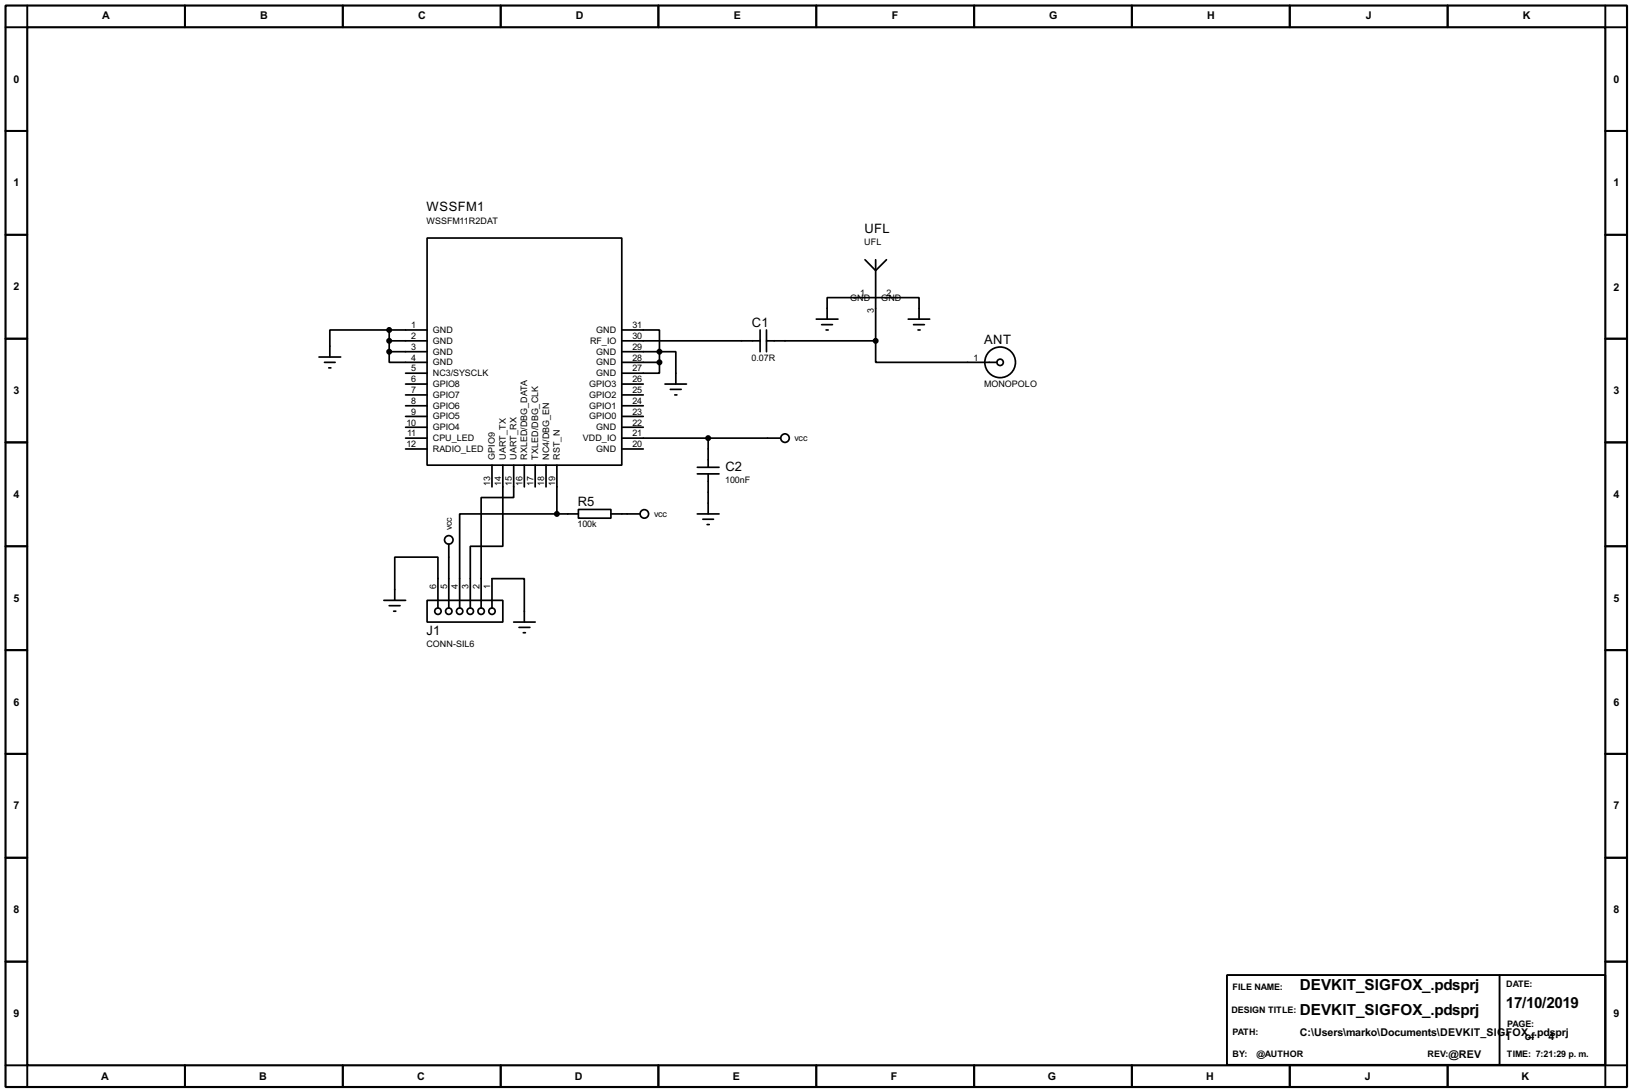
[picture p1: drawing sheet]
<svg xmlns="http://www.w3.org/2000/svg" width="383mm" height="256mm" viewBox="0 0 383 256" stroke-linecap="round" stroke-linejoin="round" font-family="sans-serif">
<path d="M1.3 1.3h381v254h-381zM6.4 6.4h370.8v243.8h-370.8z" fill="none" stroke="#000" stroke-width=".5"/>
<g fill="none" stroke="#000" stroke-width=".45">
<path d="M6.4 1.3v5.1h-5.1M43.5 1.3v5.1M80.6 1.3v5.1M117.7 1.3v5.1M154.7 1.3v5.1M191.8 1.3v5.1M228.9 1.3v5.1M266 1.3v5.1M303.1 1.3v5.1M340.2 1.3v5.1M377.2 1.3v5.1h5.1M1.3 30.8h5.1"/>
<path d="M377.2 30.8h5.1M1.3 55.2h5.1M377.2 55.2h5.1M1.3 79.6h5.1M377.2 79.6h5.1M1.3 103.9h5.1M377.2 103.9h5.1M1.3 128.3h5.1M377.2 128.3h5.1M1.3 152.7h5.1M377.2 152.7h5.1M1.3 177.1h5.1"/>
<path d="M377.2 177.1h5.1M1.3 201.5h5.1M377.2 201.5h5.1M1.3 225.9h5.1M288.3 229h88.9v21.1h-88.9zM352.4 229v21.1M377.2 225.9h5.1M1.3 250.2h5.1v5.1M43.5 250.2v5.1M80.6 250.2v5.1M117.7 250.2v5.1M154.7 250.2v5.1"/>
<path d="M191.8 250.2v5.1M228.9 250.2v5.1M266 250.2v5.1M303.1 250.2v5.1M340.2 250.2v5.1M382.3 250.2h-5.1v5.1"/>
</g>
<g fill="none" stroke="#000" stroke-width=".4">
<path d="M100.4 55.9h45.7v53.4h-45.7zM91.5 77.5h-14v6.4M91.5 77.5v5.1M91.5 77.5h8.9M146.1 77.5h8.9v5.1M178.6 77.5v5.1M180.1 77.5v5.1M191.8 75h5.1M193.1 76.3h2.5M194.1 77.5h.5M194.4 75v-5.1h21.6v5.1M203.3 61l2.5 2.6 2.5-2.6"/>
<path d="M205.8 61v19.1M213.4 75h5.1M214.7 76.3h2.5M215.7 77.5h.5M75 83.9h5.1M76.3 85.1h2.5M77.3 86.4h.5M91.5 82.6v2.5h8.9M91.5 80.1h8.9M91.5 82.6h8.9M95.3 87.7h5.1M95.3 90.2h5.1"/>
<path d="M95.3 92.8h5.1M95.3 95.3h5.1M95.3 97.8h5.1M146.1 80.1h32.5M146.1 82.6h8.9M146.1 85.1h8.9M146.1 90.2h5.1M146.1 92.8h5.1M146.1 95.3h5.1M146.1 97.8h5.1M155 85.1v2.6h-8.9M155 82.6h3.8v7.6"/>
<path d="M155 82.6v2.5M156.3 90.2h5M157.5 91.5h2.6M158.6 92.8h.5M180.1 80.1h25.7M205.8 80.1v5h28.4M95.3 102.9h5.1M95.3 100.4h5.1M95.3 105.5h5.1M115.6 109.3v5.1M118.2 109.3v19h-7.7v14.5M120.7 109.3v7.6h-7.6v25.9"/>
<path d="M123.2 109.3v5.1M125.8 109.3v5.1M128.3 109.3v5.1M130.9 109.3v11.4M135.9 119.7h7.7v2h-7.7zM146.1 102.9h37.3M146.1 100.4h5.1M146.1 105.5h5.1M163.9 111.3h5.1M163.9 109.8h5.1M166.4 102.9v6.9M166.4 111.3v9.4"/>
<path d="M105.5 127.8v15M130.9 120.7h-22.9v22.1M130.9 120.7h5M143.6 120.7h6.8M163.9 120.7h5.1M165.2 122h2.5M166.2 123.2h.5M90.2 141h5.1M91.5 142.3h2.5M92.5 143.6h.5M92.8 141v-10.1h10.1v11.9M100.4 141h17.8v5.1h-17.8z"/>
<path d="M115.6 142.8v-6.9h7.6v10.2M120.7 146.1h5.1M122 147.4h2.5M123 148.6h.5"/>
<circle cx="235" cy="85.1" r="3.6"/>
<circle cx="235" cy="85.1" r=".75"/>
<circle cx="184.4" cy="102.9" r="1"/>
<circle cx="105.4" cy="126.8" r="1"/>
<circle cx="151.4" cy="120.7" r="1"/>
<circle cx="102.9" cy="143.6" r=".75"/>
<circle cx="105.4" cy="143.6" r=".75"/>
<circle cx="108" cy="143.6" r=".75"/>
<circle cx="110.5" cy="143.6" r=".75"/>
<circle cx="113" cy="143.6" r=".75"/>
<circle cx="115.6" cy="143.6" r=".75"/>
</g>
<g fill="#000" stroke="#000" stroke-width=".4">
<circle cx="91.4" cy="77.5" r=".5"/>
<circle cx="91.4" cy="82.6" r=".5"/>
<circle cx="91.4" cy="80.1" r=".5"/>
<circle cx="154.9" cy="82.6" r=".5"/>
<circle cx="154.9" cy="85.1" r=".5"/>
<circle cx="205.7" cy="80.1" r=".5"/>
<circle cx="166.4" cy="102.9" r=".5"/>
<circle cx="130.8" cy="120.7" r=".5"/>
</g>
<g font-size="4">
<text x="305.4" y="232.6">DEVKIT_SIGFOX_.pdsprj</text>
<text x="305.4" y="238.4">DEVKIT_SIGFOX_.pdsprj</text>
<text x="353.9" y="236.7">17/10/2019</text>
</g>
<g font-size="3.4">
<text x="100.2" y="49.5">WSSFM1</text>
<text x="203.1" y="54.7">UFL</text>
<text x="176.7" y="76.7">C1</text>
<text x="231.3" y="80.7">ANT</text>
<text x="170.5" y="110.6">C2</text>
<text x="135.8" y="118.9">R5</text>
<text x="100.2" y="149.1">J1</text>
</g>
<g font-size="2.8">
<text x="24" y="4.5">A</text>
<text x="61.1" y="4.5">B</text>
<text x="98.2" y="4.5">C</text>
<text x="135.3" y="4.5">D</text>
<text x="172.4" y="4.5">E</text>
<text x="209.6" y="4.5">F</text>
<text x="246.5" y="4.5">G</text>
<text x="283.6" y="4.5">H</text>
<text x="320.9" y="4.5">J</text>
<text x="357.8" y="4.5">K</text>
<text x="3.2" y="19.4">0</text>
<text x="379.1" y="19.4">0</text>
<text x="3.2" y="43.8">1</text>
<text x="379.1" y="43.8">1</text>
<text x="3.2" y="68.2">2</text>
<text x="379.1" y="68.4">2</text>
<text x="3.2" y="92.6">3</text>
<text x="379.1" y="92.6">3</text>
<text x="3.2" y="117">4</text>
<text x="379.1" y="117">4</text>
<text x="3.2" y="141.4">5</text>
<text x="379.1" y="141.4">5</text>
<text x="3.2" y="165.8">6</text>
<text x="379.1" y="165.8">6</text>
<text x="3.2" y="190.1">7</text>
<text x="379.1" y="190.1">7</text>
<text x="3.2" y="214.5">8</text>
<text x="379.1" y="214.5">8</text>
<text x="3.2" y="238.9">9</text>
<text x="379.1" y="238.9">9</text>
<text x="305.4" y="243.3">C:\Users\marko\Documents\DEVKIT_SIGFOX_.pdsprj</text>
<text x="353.7" y="244.4">1</text>
<text x="358.3" y="244.4">of</text>
<text x="363.9" y="244.4">4</text>
<text x="340.4" y="248.4">@REV</text>
<text x="23.8" y="253.6">A</text>
<text x="60.9" y="253.6">B</text>
<text x="98" y="253.6">C</text>
<text x="135" y="253.6">D</text>
<text x="172.2" y="253.6">E</text>
<text x="209.3" y="253.6">F</text>
<text x="246.2" y="253.6">G</text>
<text x="283.4" y="253.6">H</text>
<text x="320.7" y="253.6">J</text>
<text x="357.5" y="253.6">K</text>
</g>
<g font-size="2.4">
<text x="100.2" y="52.6">WSSFM11R2DAT</text>
<text x="203.1" y="57.6">UFL</text>
<text x="199.8" y="70.6">GND</text>
<text x="202.1" y="69.5">1</text>
<text x="207.1" y="70.6">GND</text>
<text x="208.3" y="69.5">2</text>
<text x="96.7" y="77.1">1</text>
<text x="148.6" y="77.1">31</text>
<text x="205.4" y="73.5" transform="rotate(-90 205.4 73.5)">3</text>
<text x="96.7" y="79.7">2</text>
<text x="96.7" y="82.2">3</text>
<text x="101.7" y="78.2">GND</text>
<text x="101.7" y="80.8">GND</text>
<text x="101.7" y="83.3">GND</text>
<text x="138.6" y="80.8">RF_IO</text>
<text x="140.1" y="83.3">GND</text>
<text x="140.1" y="78.2">GND</text>
<text x="148.6" y="82.2">29</text>
<text x="148.6" y="79.7">30</text>
<text x="96.7" y="84.7">4</text>
<text x="96.7" y="87.3">5</text>
<text x="96.7" y="89.8">6</text>
<text x="101.7" y="85.8">GND</text>
<text x="101.7" y="88.4">NC3/SYSCLK</text>
<text x="140.1" y="88.4">GND</text>
<text x="140.1" y="85.8">GND</text>
<text x="148.6" y="89.8">26</text>
<text x="148.6" y="87.3">27</text>
<text x="148.6" y="84.7">28</text>
<text x="176.6" y="84.7">0.07R</text>
<text x="228.8" y="84.7">1</text>
<text x="96.7" y="92.4">7</text>
<text x="96.7" y="94.9">8</text>
<text x="101.7" y="90.9">GPIO8</text>
<text x="101.7" y="93.5">GPIO7</text>
<text x="138.4" y="93.5">GPIO2</text>
<text x="138.4" y="90.9">GPIO3</text>
<text x="148.6" y="94.9">24</text>
<text x="148.6" y="92.4">25</text>
<text x="231.2" y="90.8">MONOPOLO</text>
<text x="95.5" y="100">10</text>
<text x="96.7" y="97.4">9</text>
<text x="101.7" y="96">GPIO6</text>
<text x="101.7" y="98.5">GPIO5</text>
<text x="101.7" y="101.1">GPIO4</text>
<text x="138.4" y="98.5">GPIO0</text>
<text x="138.4" y="96">GPIO1</text>
<text x="140.1" y="101.1">GND</text>
<text x="148.6" y="100">22</text>
<text x="148.6" y="97.4">23</text>
<text x="95.5" y="105.1">12</text>
<text x="95.7" y="102.5">11</text>
<text x="101.7" y="103.6">CPU_LED</text>
<text x="101.7" y="106.2">RADIO_LED</text>
<text x="116.3" y="108" transform="rotate(-90 116.3 108)">GPIO9</text>
<text x="118.9" y="108" transform="rotate(-90 118.9 108)">UART_TX</text>
<text x="121.4" y="108" transform="rotate(-90 121.4 108)">UART_RX</text>
<text x="123.9" y="108" transform="rotate(-90 123.9 108)">RXLED/DBG_DATA</text>
<text x="126.5" y="108" transform="rotate(-90 126.5 108)">TXLED/DBG_CLK</text>
<text x="129" y="108" transform="rotate(-90 129 108)">NC4/DBG_EN</text>
<text x="131.6" y="108" transform="rotate(-90 131.6 108)">RST_N</text>
<text x="137" y="103.6">VDD_IO</text>
<text x="140.1" y="106.2">GND</text>
<text x="148.6" y="105.1">20</text>
<text x="148.6" y="102.5">21</text>
<text x="186.7" y="103.6">vcc</text>
<text x="170.4" y="113.5">100nF</text>
<text x="115.2" y="114.1" transform="rotate(-90 115.2 114.1)">13</text>
<text x="117.8" y="114.1" transform="rotate(-90 117.8 114.1)">14</text>
<text x="120.3" y="114.1" transform="rotate(-90 120.3 114.1)">15</text>
<text x="122.8" y="114.1" transform="rotate(-90 122.8 114.1)">16</text>
<text x="125.4" y="114.1" transform="rotate(-90 125.4 114.1)">17</text>
<text x="127.9" y="114.1" transform="rotate(-90 127.9 114.1)">18</text>
<text x="130.5" y="114.1" transform="rotate(-90 130.5 114.1)">19</text>
<text x="106.2" y="124.5" transform="rotate(-90 106.2 124.5)">vcc</text>
<text x="135.7" y="123.8">100k</text>
<text x="153.7" y="121.4">vcc</text>
<text x="102.5" y="138.5" transform="rotate(-90 102.5 138.5)">6</text>
<text x="105.1" y="138.5" transform="rotate(-90 105.1 138.5)">5</text>
<text x="107.6" y="138.5" transform="rotate(-90 107.6 138.5)">4</text>
<text x="110.1" y="138.5" transform="rotate(-90 110.1 138.5)">3</text>
<text x="112.7" y="138.5" transform="rotate(-90 112.7 138.5)">2</text>
<text x="115.2" y="138.5" transform="rotate(-90 115.2 138.5)">1</text>
<text x="100.2" y="152">CONN-SIL6</text>
<text x="289.6" y="232.4">FILE NAME:</text>
<text x="353.9" y="231.9">DATE:</text>
<text x="289.3" y="237.9">DESIGN TITLE:</text>
<text x="289.6" y="243.2">PATH:</text>
<text x="354.1" y="241.3">PAGE:</text>
<text x="289.6" y="248.2">BY:</text>
<text x="295.2" y="248.2">@AUTHOR</text>
<text x="335.4" y="248.3">REV:</text>
<text x="354.1" y="248.3">TIME: 7:21:29 p. m.</text>
</g>
</svg>
